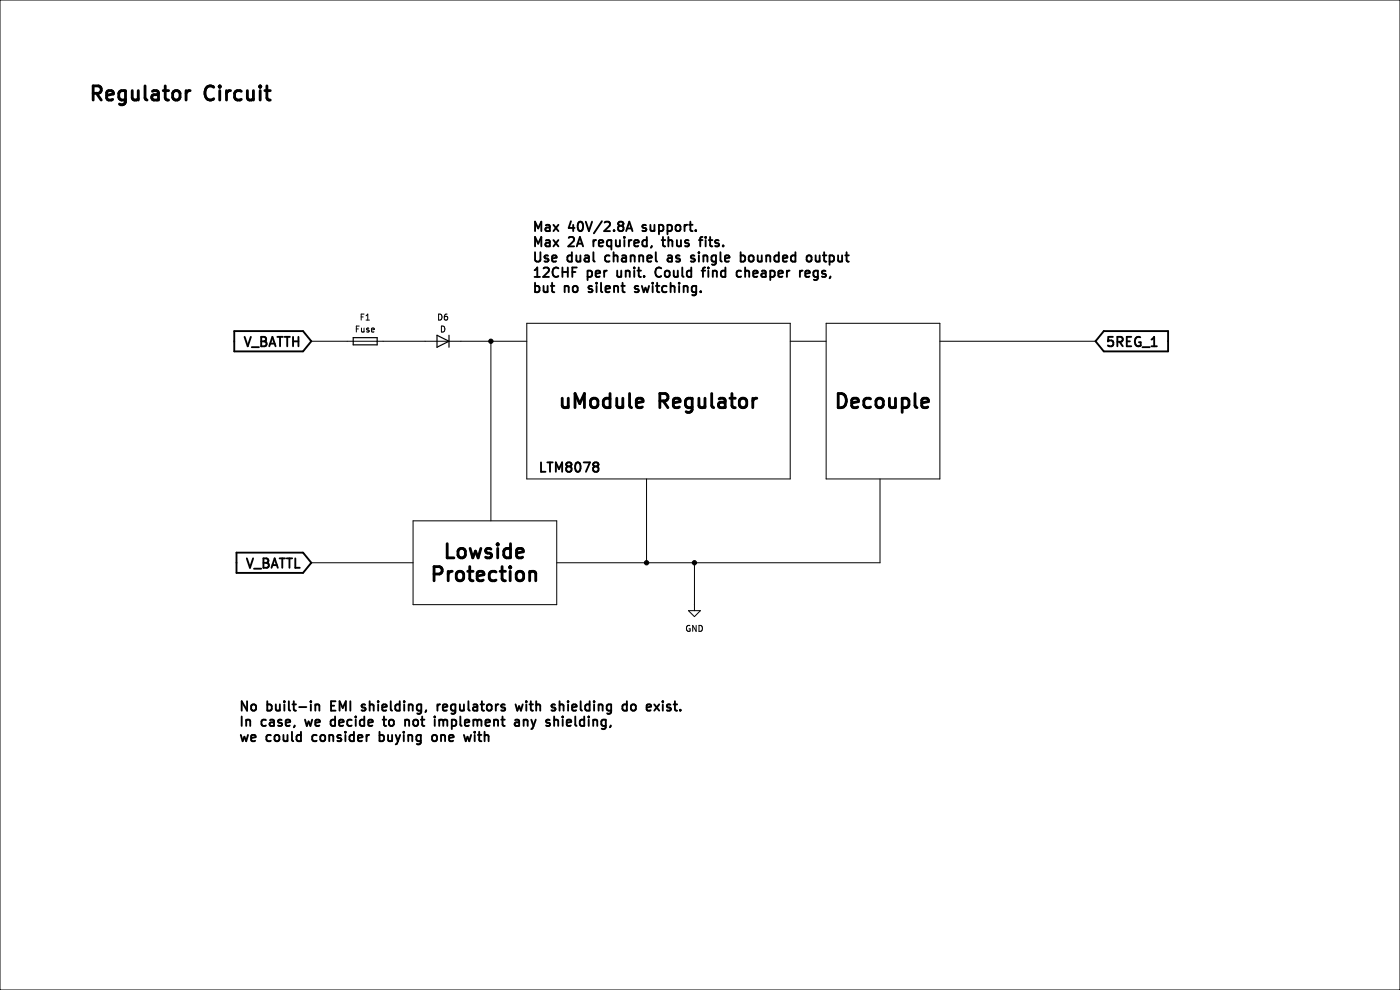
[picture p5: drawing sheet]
(kicad_sch (version 20230121) (generator eeschema)

 (paper "A4")

 (lib_symbols
  (symbol "Device:D" (pin_numbers hide) (pin_names (offset 1.016) hide) (in_bom yes) (on_board yes)
   (property "Reference" "D" (at 0 2.54 0) (effects (font (size 1.27 1.27))))
   (property "Value" "D" (at 0 -2.54 0) (effects (font (size 1.27 1.27))))
   (property "Footprint" "" (at 0 0 0) (effects (font (size 1.27 1.27)) hide))
   (property "Datasheet" "~" (at 0 0 0) (effects (font (size 1.27 1.27)) hide))
   (property "Sim.Device" "D" (at 0 0 0) (effects (font (size 1.27 1.27)) hide))
   (property "Sim.Pins" "1=K 2=A" (at 0 0 0) (effects (font (size 1.27 1.27)) hide))
   (symbol "D_0_1"
    (polyline (pts (xy -1.27 1.27) (xy -1.27 -1.27)) (stroke (width 0.254) (type default)) (fill (type none)))
    (polyline (pts (xy 1.27 0) (xy -1.27 0)) (stroke (width 0) (type default)) (fill (type none)))
    (polyline (pts (xy 1.27 1.27) (xy 1.27 -1.27) (xy -1.27 0) (xy 1.27 1.27)) (stroke (width 0.254) (type default)) (fill (type none))))
   (symbol "D_1_1"
    (pin passive line (at -3.81 0 0) (length 2.54) (name "K" (effects (font (size 1.27 1.27)))) (number "1" (effects (font (size 1.27 1.27)))))
    (pin passive line (at 3.81 0 180) (length 2.54) (name "A" (effects (font (size 1.27 1.27)))) (number "2" (effects (font (size 1.27 1.27)))))))
  (symbol "Device:Fuse" (pin_numbers hide) (pin_names (offset 0)) (in_bom yes) (on_board yes)
   (property "Reference" "F" (at 2.032 0 90) (effects (font (size 1.27 1.27))))
   (property "Value" "Fuse" (at -1.905 0 90) (effects (font (size 1.27 1.27))))
   (property "Footprint" "" (at -1.778 0 90) (effects (font (size 1.27 1.27)) hide))
   (property "Datasheet" "~" (at 0 0 0) (effects (font (size 1.27 1.27)) hide))
   (symbol "Fuse_0_1"
    (rectangle (start -0.762 -2.54) (end 0.762 2.54) (stroke (width 0.254) (type default)) (fill (type none)))
    (polyline (pts (xy 0 2.54) (xy 0 -2.54)) (stroke (width 0) (type default)) (fill (type none))))
   (symbol "Fuse_1_1"
    (pin passive line (at 0 3.81 270) (length 1.27) (name "~" (effects (font (size 1.27 1.27)))) (number "1" (effects (font (size 1.27 1.27)))))
    (pin passive line (at 0 -3.81 90) (length 1.27) (name "~" (effects (font (size 1.27 1.27)))) (number "2" (effects (font (size 1.27 1.27)))))))
  (symbol "power:GND" (power) (pin_names (offset 0)) (in_bom yes) (on_board yes)
   (property "Reference" "#PWR" (at 0 -6.35 0) (effects (font (size 1.27 1.27)) hide))
   (property "Value" "GND" (at 0 -3.81 0) (effects (font (size 1.27 1.27))))
   (property "Footprint" "" (at 0 0 0) (effects (font (size 1.27 1.27)) hide))
   (property "Datasheet" "" (at 0 0 0) (effects (font (size 1.27 1.27)) hide))
   (symbol "GND_0_1"
    (polyline (pts (xy 0 0) (xy 0 -1.27) (xy 1.27 -1.27) (xy 0 -2.54) (xy -1.27 -1.27) (xy 0 -1.27)) (stroke (width 0) (type default)) (fill (type none))))
   (symbol "GND_1_1"
    (pin power_in line (at 0 0 270) (length 0) hide (name "GND" (effects (font (size 1.27 1.27)))) (number "1" (effects (font (size 1.27 1.27))))))))

 (junction (at 104.14 72.39) (diameter 0) (color 0 0 0 0))
 (junction (at 137.16 119.38) (diameter 0) (color 0 0 0 0))
 (junction (at 147.32 119.38) (diameter 0) (color 0 0 0 0))

 (wire (pts (xy 147.32 119.38) (xy 186.69 119.38)) (stroke (width 0) (type default)))
 (wire (pts (xy 104.14 72.39) (xy 111.76 72.39)) (stroke (width 0) (type default)))
 (wire (pts (xy 104.14 72.39) (xy 104.14 110.49)) (stroke (width 0) (type default)))
 (wire (pts (xy 97.79 72.39) (xy 104.14 72.39)) (stroke (width 0) (type default)))
 (wire (pts (xy 66.04 72.39) (xy 73.66 72.39)) (stroke (width 0) (type default)))
 (wire (pts (xy 137.16 119.38) (xy 147.32 119.38)) (stroke (width 0) (type default)))
 (wire (pts (xy 186.69 101.6) (xy 186.69 119.38)) (stroke (width 0) (type default)))
 (wire (pts (xy 147.32 119.38) (xy 147.32 128.27)) (stroke (width 0) (type default)))
 (wire (pts (xy 167.64 72.39) (xy 175.26 72.39)) (stroke (width 0) (type default)))
 (wire (pts (xy 118.11 119.38) (xy 137.16 119.38)) (stroke (width 0) (type default)))
 (wire (pts (xy 137.16 101.6) (xy 137.16 119.38)) (stroke (width 0) (type default)))
 (wire (pts (xy 199.39 72.39) (xy 232.41 72.39)) (stroke (width 0) (type default)))
 (wire (pts (xy 66.04 119.38) (xy 87.63 119.38)) (stroke (width 0) (type default)))
 (wire (pts (xy 81.28 72.39) (xy 90.17 72.39)) (stroke (width 0) (type default)))

 (text_box "Lowside\nProtection" (at 87.63 110.49 0) (size 30.48 17.78) (stroke (width 0) (type default)) (fill (type none)) (effects (font (size 3 3) bold)))
 (text_box "uModule Regulator" (at 111.76 68.58 0) (size 55.88 33.02) (stroke (width 0) (type default)) (fill (type none)) (effects (font (size 3 3) (thickness 0.6) bold)))
 (text_box "Decouple" (at 175.26 68.58 0) (size 24.13 33.02) (stroke (width 0) (type default)) (fill (type none)) (effects (font (size 3 3) bold)))

 (text "No built-in EMI shielding, regulators with shielding do exist.\nIn case, we decide to not implement any shielding,\nwe could consider buying one with" (at 50.8 157.48 0) (effects (font (size 2 2) bold) (justify left bottom)))
 (text "Max 40V/2.8A support.\nMax 2A required, thus fits.\nUse dual channel as single bounded output\n12CHF per unit. Could find cheaper regs,\nbut no silent switching." (at 113.03 62.23 0) (effects (font (size 2 2) bold) (justify left bottom)))
 (text "Regulator Circuit" (at 19.05 21.59 0) (effects (font (size 3 3) bold) (justify left bottom)))
 (text "LTM8078" (at 114.3 100.33 0) (effects (font (size 2 2) bold) (justify left bottom)))

 (global_label "5REG_1" (shape input) (at 232.41 72.39 0) (fields_autoplaced) (effects (font (size 2 2) bold) (justify left))
  (property "Intersheetrefs" "${INTERSHEET_REFS}" (at 248.8032 72.39 0) (effects (font (size 1.27 1.27)) (justify left) hide)))
 (global_label "V_BATTL" (shape input) (at 66.04 119.38 180) (fields_autoplaced) (effects (font (size 2 2) bold) (justify right))
  (property "Intersheetrefs" "${INTERSHEET_REFS}" (at 49.1707 119.38 0) (effects (font (size 1.27 1.27)) (justify right) hide)))
 (global_label "V_BATTH" (shape input) (at 66.04 72.39 180) (fields_autoplaced) (effects (font (size 2 2) bold) (justify right))
  (property "Intersheetrefs" "${INTERSHEET_REFS}" (at 48.6945 72.39 0) (effects (font (size 1.27 1.27)) (justify right) hide)))

 (symbol (lib_id "Device:Fuse") (at 77.47 72.39 90) (unit 1) (in_bom yes) (on_board yes) (dnp no) (fields_autoplaced)
  (property "Reference" "F1" (at 77.47 67.31 90) (effects (font (size 1.27 1.27))))
  (property "Value" "Fuse" (at 77.47 69.85 90) (effects (font (size 1.27 1.27))))
  (property "Footprint" "" (at 77.47 74.168 90) (effects (font (size 1.27 1.27)) hide))
  (property "Datasheet" "~" (at 77.47 72.39 0) (effects (font (size 1.27 1.27)) hide)) (pin "1") (pin "2"))

 (symbol (lib_id "power:GND") (at 147.32 128.27 0) (unit 1) (in_bom yes) (on_board yes) (dnp no) (fields_autoplaced)
  (property "Reference" "#PWR07" (at 147.32 134.62 0) (effects (font (size 1.27 1.27)) hide))
  (property "Value" "GND" (at 147.32 133.35 0) (effects (font (size 1.27 1.27))))
  (property "Footprint" "" (at 147.32 128.27 0) (effects (font (size 1.27 1.27)) hide))
  (property "Datasheet" "" (at 147.32 128.27 0) (effects (font (size 1.27 1.27)) hide)) (pin "1"))

 (symbol (lib_id "Device:D") (at 93.98 72.39 180) (unit 1) (in_bom yes) (on_board yes) (dnp no) (fields_autoplaced)
  (property "Reference" "D6" (at 93.98 67.31 0) (effects (font (size 1.27 1.27))))
  (property "Value" "D" (at 93.98 69.85 0) (effects (font (size 1.27 1.27))))
  (property "Footprint" "" (at 93.98 72.39 0) (effects (font (size 1.27 1.27)) hide))
  (property "Datasheet" "~" (at 93.98 72.39 0) (effects (font (size 1.27 1.27)) hide))
  (property "Sim.Device" "D" (at 93.98 72.39 0) (effects (font (size 1.27 1.27)) hide))
  (property "Sim.Pins" "1=K 2=A" (at 93.98 72.39 0) (effects (font (size 1.27 1.27)) hide)) (pin "1") (pin "2")))
